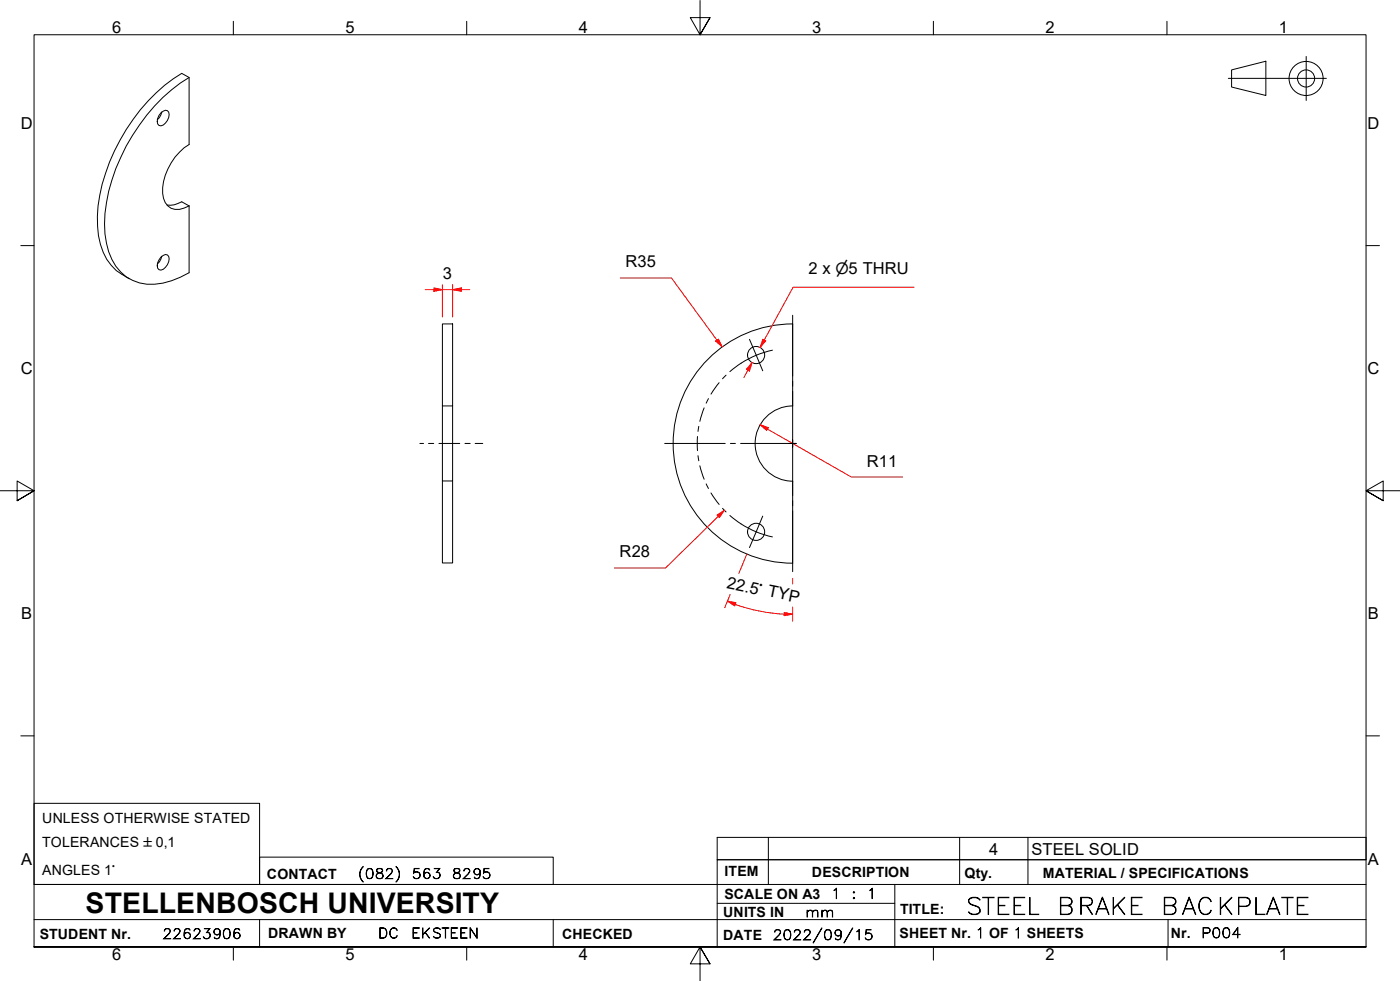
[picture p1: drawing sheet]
<svg xmlns="http://www.w3.org/2000/svg" width="410mm" height="287mm" viewBox="0 0 410 287" stroke-linecap="round" stroke-linejoin="round" font-family="sans-serif">
<!-- layer: Visible Edges(ISO) -->
<g fill="none" stroke="#000" stroke-width=".29">
<path d="M47.1 33l1.4-.7 .5 .1a2.48 2.48 0 0 1-.5 3.6l-.7 .6-.7 .2-.6-.1a2.55 2.55 0 0 1 .6-3.7zM47.4 32.8l-.7 1.6-.7 .7M55.4 22.7a54.4 54.4 0 0 0-22.6 30 35.4 35.4 0 0 0-1 21 12.9 12.9 0 0 0 15.9 9.2l2.5-.7 5.2-2.4v-19.5M47.1 75.3l1.4-.8 .5 .1a2.48 2.48 0 0 1-.5 3.6l-.7 .6-.7 .3-.6-.2a2.2 2.2 0 0 1 0-2.8zM47.4 75l-.7 1.7-.7 .6M48.9 60a6.4 6.4 0 0 0 4.3-.9l2.2 1.2M55.4 60.3a5.2 5.2 0 0 1-6.3 0 7.3 7.3 0 0 1-1.2-7.1 17.5 17.5 0 0 1 7.5-10.9v-19.6l-2.2-1.2a53.9 53.9 0 0 0-22.3 29.2 36.7 36.7 0 0 0-1.5 20.8 15 15 0 0 0 8.4 10.1M129.5 94.8h3v24h-3zM129.5 118.8v22h3v-22M129.5 140.8v24h3v-24M232.1 140.8v24M232.1 140.9a11 11 0 0 1-11-11.1 11 11 0 0 1 11-11v-24a35 35 0 0 0-35 35.1 35 35 0 0 0 35 35"/>
<circle cx="221.4" cy="103.9" r="2.51"/>
<circle cx="221.4" cy="155.7" r="2.51"/>
</g>
<!-- layer: Symbols(ISO) -->
<path d="M210 245.1h190v6.6h-190zM225 245.1v6.6M281 245.1v6.6M301 245.1v6.6" fill="none" stroke="#000" stroke-width=".29"/>
<!-- layer: Border_0 -->
<g fill="none" stroke="#000" stroke-width=".29">
<path d="M68.3 6.2v4M136.7 6.2v4M205 .1v10.1l-2.9-5h5.8l-2.9 5 2.9-5M273.3 6.2v4M341.7 6.2v4M6.1 71.9h3.9M400 71.9h3.9M0 143.7h10l-5-2.9v5.8l5-2.9-5 2.9M410 143.7h-10l5-2.9v5.8l-5-2.9 5 2.9M6.1 215.4h3.9M400 215.4h3.9M10 277.2v-267h390v267h-390h390"/>
<path d="M68.3 277.2v3.9M136.7 277.2v3.9M273.3 277.2v3.9M341.7 277.2v3.9M207.9 282.1l-2.9-4.9 2.9 4.9h-5.8l2.9-4.9v10"/>
</g>
<!-- layer: Sketch Geometry(ISO) -->
<g fill="none" stroke="#000" stroke-width=".29">
<path d="M382.5 16.5v12.9M359.7 22.9h28.7M360.6 20.5l10-2.6v10.1l-10-2.5zM10 235.2h66v23.7h-66zM10 258.9h390M76 250.9h86v8h-86zM225 251.7v7.2M262 258.9v18.3M281 251.7v7.2M301 251.7v7.2M400 251.7h-190v25.5M10 277.2h390"/>
<path d="M10 269.2h390M76 269.2v8M162 269.2v8M210 264.4h52M342 269.2v8"/>
<circle cx="382.4" cy="23" r="5"/>
<circle cx="382.4" cy="23" r="2.51"/>
</g>
<!-- layer: Dimensions(ISO) -->
<path d="M209.9 99.6l1.6 2" fill="none" stroke="#f00" stroke-width=".29"/>
<path d="M209.5 99.8l.9-.5 1.1 2.3z" fill-rule="evenodd" fill="#f00"/>
<path d="M181.6 81.4h15l13.3 18.2M209.5 99.8l.9-.5 1.1 2.3zM222.6 124.3l2.1 1.3" fill="none" stroke="#f00" stroke-width=".29"/>
<path d="M222.6 124.3l2.4 .9-.5 .8z" fill-rule="evenodd" fill="#f00"/>
<path d="M127.1 84.8h2.4M222.6 124.3l2.4 .9-.5 .8zM224.7 125.6l24.6 14.1h15" fill="none" stroke="#f00" stroke-width=".29"/>
<!-- layer: Center Mark(ISO) -->
<path d="M232.1 92.3v17.8M232.1 114.6v15.2v-1M232.1 111.6v1.4M194.6 129.8h17.7M213.9 129.8h1.4M216.9 129.8h15.2h-1M232.1 130.8v-1v15.2M233.1 129.8h-1h1M232.1 146.6v1.4M232.1 149.6v17.7" fill="none" stroke="#000" stroke-width=".29"/>
<!-- layer: Centerline(ISO) -->
<path d="M122.9 129.8h1.1M125.5 129.8h1.5M128.5 129.8h6.1M136.1 129.8h1.6M139.1 129.8h2.3" fill="none" stroke="#000" stroke-width=".29"/>
<!-- layer: Dimensions(ISO) -->
<path d="M127.1 84.3l2.4 .5-2.4 .5z" fill-rule="evenodd" fill="#f00"/>
<path d="M127.1 84.3l2.4 .5-2.4 .5zM132.5 84.8h2.6" fill="none" stroke="#f00" stroke-width=".29"/>
<path d="M132.5 84.8l2.6-.5v1z" fill-rule="evenodd" fill="#f00"/>
<path d="M124.5 84.8h2.6M129.5 84.8h3M129.5 83.3v9.5M132.5 84.8l2.6-.5v1zM132.5 83.3v9.5M135.1 84.8h2.4M212.1 149.4l-1.8 1.7" fill="none" stroke="#f00" stroke-width=".29"/>
<!-- layer: Center Mark(ISO) -->
<path d="M219.5 99.3l3.8 9.2M223.3 151.1l-3.8 9.2" fill="none" stroke="#000" stroke-width=".29"/>
<!-- layer: Centerline(ISO) -->
<g fill="none" stroke="#000" stroke-width=".29">
<path d="M206.2 119.4l-1.3 3.9M207.4 116.7l-.6 1.3M210.6 112l-2.4 3.4M212.6 109.8l-1 1.1M226.2 102.5a28 28 0 0 0-12.5 6.3M204.2 127.8v4.1M204.4 133.4l.2 1.5M204.6 124.8l-.2 1.5M204.9 136.3l1.3 4M206.8 141.7l.6 1.3M208.2 144.3l2.4 3.4M211.6 148.8l1 1.1"/>
<path d="M213.7 150.9a28 28 0 0 0 12.5 6.3"/>
</g>
<!-- layer: Dimensions(ISO) -->
<path d="M209.9 150.8l2.2-1.4-1.5 2.1z" fill-rule="evenodd" fill="#f00"/>
<path d="M209.9 150.8l2.2-1.4-1.5 2.1zM210.3 151.1l-15.4 15.2h-15M229.6 179.7l2.5 .1" fill="none" stroke="#f00" stroke-width=".29"/>
<path d="M229.6 179.3l2.5 .5-2.5 .4z" fill-rule="evenodd" fill="#f00"/>
<path d="M213 176l2.3 .9M229.6 179.3l2.5 .5-2.5 .4z" fill="none" stroke="#f00" stroke-width=".29"/>
<path d="M213 176l2.5 .4-.4 1z" fill-rule="evenodd" fill="#f00"/>
<path d="M223.8 99.5l-1.2 2.2M213 176l2.5 .4-.4 1zM213.8 174l-1.6 3.9M215.3 176.9a50 50 0 0 0 14.3 2.9M218.7 162.1l-2.4 5.7M232.1 169.3v1.7M232.1 177.7v4.1" fill="none" stroke="#f00" stroke-width=".29"/>
<path d="M223.3 99.3l.9 .5-1.6 1.9z" fill-rule="evenodd" fill="#f00"/>
<path d="M223.3 99.3l.9 .5-1.6 1.9zM220.2 106.1l-1.2 2.2" fill="none" stroke="#f00" stroke-width=".29"/>
<path d="M220.2 106.1l-.7 2.5-.9-.5z" fill-rule="evenodd" fill="#f00"/>
<path d="M267.7 84.1h-35.5l-9.6 17.6M219 108.3l-1.2 2.2M220.2 106.1l-.7 2.5-.9-.5z" fill="none" stroke="#f00" stroke-width=".29"/>
<text font-size="8.3" x="25.1" y="267.2">STELLENBOSCH UNIVERSITY</text>
<g font-size="6.7">
<text x="282.6" y="267.7">STEEL</text>
<text x="309.6" y="267.7">BRAKE</text>
<text x="340" y="267.7">BACKPLATE</text>
</g>
<g font-size="4.8">
<text x="32.8" y="9.7">6</text>
<text x="101.2" y="9.7">5</text>
<text x="169.5" y="9.7">4</text>
<text x="237.8" y="9.7">3</text>
<text x="306.1" y="9.7">2</text>
<text x="374.5" y="9.7">1</text>
<text x="6.1" y="37.8">D</text>
<text x="400.4" y="37.8">D</text>
<text x="129.7" y="81.7">3</text>
<text x="183.1" y="78.2">R35</text>
<text x="236.7" y="80.2">2 x ⌀5 THRU</text>
<text x="6.1" y="109.6">C</text>
<text x="400.4" y="109.6">C</text>
<text x="253.8" y="136.7">R11</text>
<text x="181.4" y="163.1">R28</text>
<text x="212.6" y="172.2" transform="rotate(11 212.6 172.2)">22.5° TYP</text>
<text x="6.2" y="181.3">B</text>
<text x="400.5" y="181.3">B</text>
<text x="289.6" y="250.1">4</text>
<text x="302" y="250.2">STEEL SOLID</text>
<text x="6.2" y="253.1">A</text>
<text x="400.5" y="253.1">A</text>
<text x="32.8" y="281.1">6</text>
<text x="101.2" y="281.1">5</text>
<text x="169.5" y="281.1">4</text>
<text x="237.8" y="281.1">3</text>
<text x="306.1" y="281.1">2</text>
<text x="374.5" y="281.1">1</text>
</g>
<g font-size="4.1">
<text x="12.4" y="240.9">UNLESS OTHERWISE STATED</text>
<text x="12.4" y="247.9">TOLERANCES ±0,1</text>
<text x="12.4" y="256">ANGLES 1°</text>
<text x="78.2" y="257.2">CONTACT</text>
<text x="212.2" y="256.5">ITEM</text>
<text x="237.7" y="256.7">DESCRIPTION</text>
<text x="282.4" y="256.9">Qty.</text>
<text x="305.4" y="256.9">MATERIAL / SPECIFICATIONS</text>
<text x="212.1" y="263">SCALE ON A3</text>
<text x="211.8" y="268.4">UNITS IN</text>
<text x="263.5" y="267.7">TITLE:</text>
<text x="11.6" y="274.8">STUDENT Nr.</text>
<text x="78.5" y="274.6">DRAWN BY</text>
<text x="164.6" y="274.8">CHECKED</text>
<text x="211.8" y="275.1">DATE</text>
<text x="263.4" y="274.6">SHEET Nr. 1 OF 1 SHEETS</text>
<text x="342.8" y="274.5">Nr.</text>
</g>
<g font-size="4">
<text x="104.8" y="257.2">(082)</text>
<text x="120.6" y="257.2">563</text>
<text x="132.3" y="257.2">8295</text>
<text x="243.3" y="263">1</text>
<text x="249.3" y="263">:</text>
<text x="253.8" y="263">1</text>
<text x="235.8" y="268.4">mm</text>
<text x="47.6" y="274.8">22623906</text>
<text x="110.7" y="274.6">DC</text>
<text x="120.4" y="274.6">EKSTEEN</text>
<text x="226.3" y="275.1">2022/09/15</text>
<text x="351.7" y="274.5">P004</text>
</g>
</svg>
